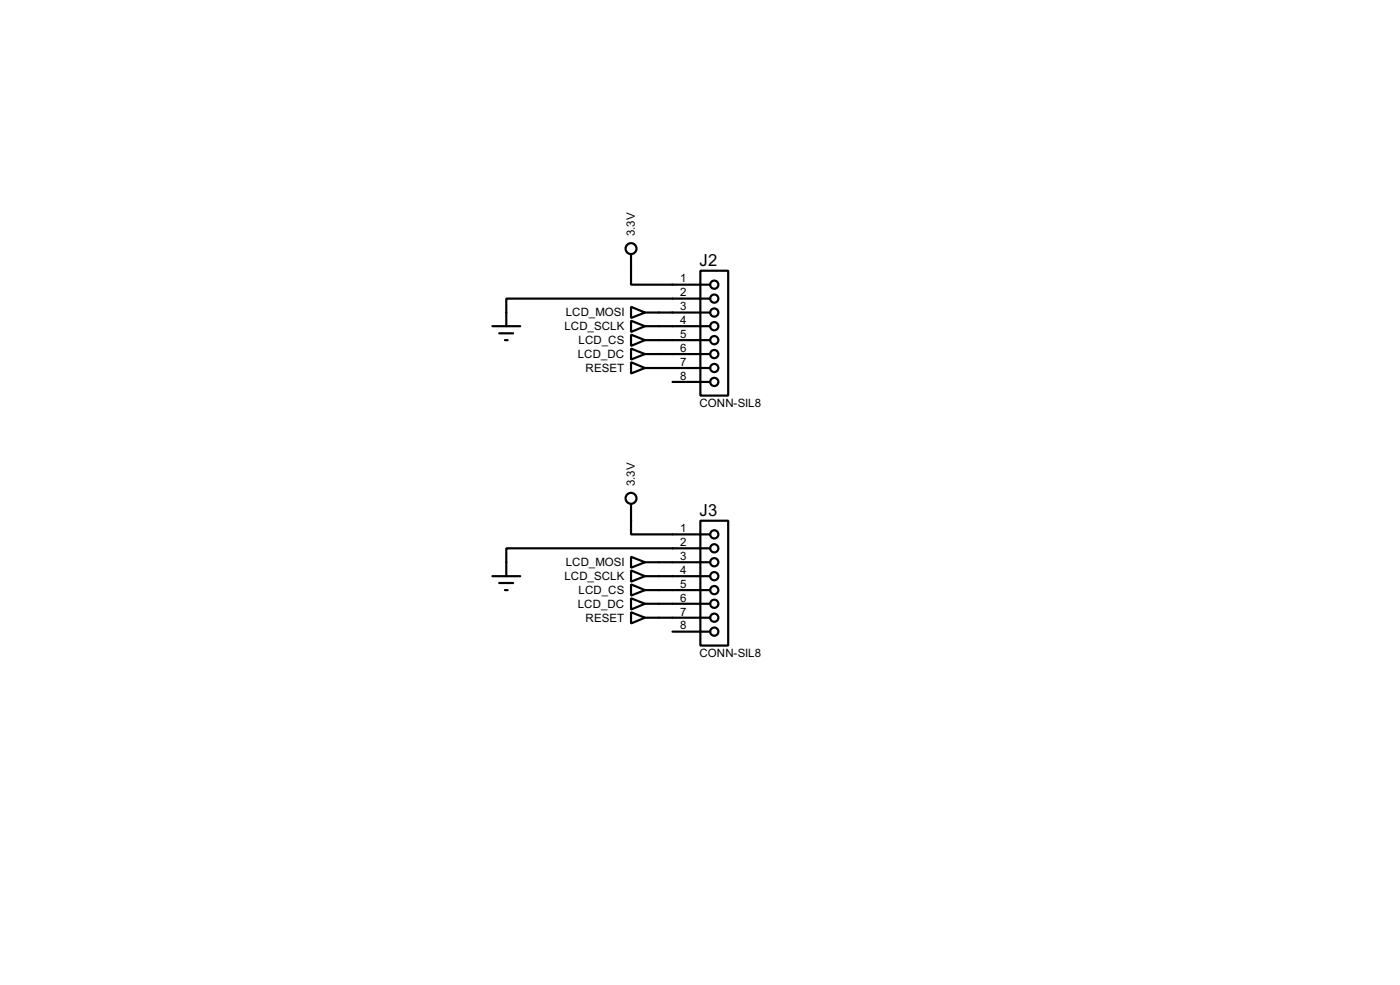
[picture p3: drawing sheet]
<svg xmlns="http://www.w3.org/2000/svg" width="256mm" height="180mm" viewBox="0 0 256 180" stroke-linecap="round" stroke-linejoin="round" font-family="sans-serif">
<g fill="none" stroke="#000" stroke-width=".4">
<path d="M90.2 59.7h5.1M115.6 56.2l2.6 1-2.6 1zM115.6 58.7l2.6 1-2.6 1.1zM115.6 46.5v5.6h14.5M118.2 57.2h11.9M118.2 59.7h11.9M128.3 49.6h5.1v22.8h-5.1zM130.1 54.7h-37.3v5M91.5 61h2.5M92.5 62.3h.5M115.6 61.3l2.6 1-2.6 1zM115.6 63.8l2.6 1-2.6 1z"/>
<path d="M115.6 66.3l2.6 1.1-2.6 1zM118.2 62.3h11.9M118.2 64.8h11.9M118.2 67.4h11.9M123.2 69.9h6.9M115.6 92.3v5.5h14.5M128.3 95.3h5.1v22.9h-5.1zM90.2 105.5h5.1M91.5 106.7h2.5M92.5 108h.5M115.6 101.9l2.6 1-2.6 1zM115.6 104.4l2.6 1.1-2.6 1z"/>
<path d="M115.6 107l2.6 1-2.6 1zM115.6 109.5l2.6 1-2.6 1.1zM115.6 112.1l2.6 1-2.6 1zM118.2 102.9h11.9M118.2 105.5h11.9M118.2 108h11.9M118.2 110.5h11.9M118.2 113.1h11.9M123.2 115.6h6.9M130.1 100.4h-37.3v5.1"/>
<circle cx="115.6" cy="45.5" r="1"/>
<circle cx="130.8" cy="54.7" r=".75"/>
<circle cx="130.8" cy="57.2" r=".75"/>
<circle cx="130.8" cy="52.1" r=".75"/>
<circle cx="130.8" cy="59.7" r=".75"/>
<circle cx="130.8" cy="64.8" r=".75"/>
<circle cx="130.8" cy="69.9" r=".75"/>
<circle cx="130.8" cy="67.4" r=".75"/>
<circle cx="130.8" cy="62.3" r=".75"/>
<circle cx="115.6" cy="91.2" r="1"/>
<circle cx="130.8" cy="97.8" r=".75"/>
<circle cx="130.8" cy="100.4" r=".75"/>
<circle cx="130.8" cy="113.1" r=".75"/>
<circle cx="130.8" cy="110.5" r=".75"/>
<circle cx="130.8" cy="102.9" r=".75"/>
<circle cx="130.8" cy="115.6" r=".75"/>
<circle cx="130.8" cy="105.5" r=".75"/>
<circle cx="130.8" cy="108" r=".75"/>
</g>
<g font-size="3.4">
<text x="128.2" y="48.7">J2</text>
<text x="128.2" y="94.5">J3</text>
</g>
<g font-size="2.4">
<text x="116.3" y="43.2" transform="rotate(-90 116.3 43.2)">3.3V</text>
<text x="124.6" y="51.7">1</text>
<text x="103.6" y="57.9">LCD_MOSI</text>
<text x="124.6" y="54.3">2</text>
<text x="124.6" y="56.8">3</text>
<text x="124.6" y="59.3">4</text>
<text x="103.4" y="60.4">LCD_SCLK</text>
<text x="105.8" y="65.5">LCD_DC</text>
<text x="106" y="63">LCD_CS</text>
<text x="124.6" y="61.9">5</text>
<text x="124.6" y="64.4">6</text>
<text x="107.3" y="68.1">RESET</text>
<text x="124.6" y="67">7</text>
<text x="124.6" y="69.5">8</text>
<text x="128.1" y="74.5">CONN-SIL8</text>
<text x="116.3" y="88.9" transform="rotate(-90 116.3 88.9)">3.3V</text>
<text x="124.6" y="97.4">1</text>
<text x="124.6" y="100">2</text>
<text x="103.4" y="106.2">LCD_SCLK</text>
<text x="103.6" y="103.6">LCD_MOSI</text>
<text x="124.6" y="102.5">3</text>
<text x="124.6" y="105.1">4</text>
<text x="124.6" y="107.6">5</text>
<text x="105.8" y="111.2">LCD_DC</text>
<text x="106" y="108.7">LCD_CS</text>
<text x="107.3" y="113.8">RESET</text>
<text x="124.6" y="110.1">6</text>
<text x="124.6" y="112.7">7</text>
<text x="124.6" y="115.2">8</text>
<text x="128.1" y="120.3">CONN-SIL8</text>
</g>
</svg>
